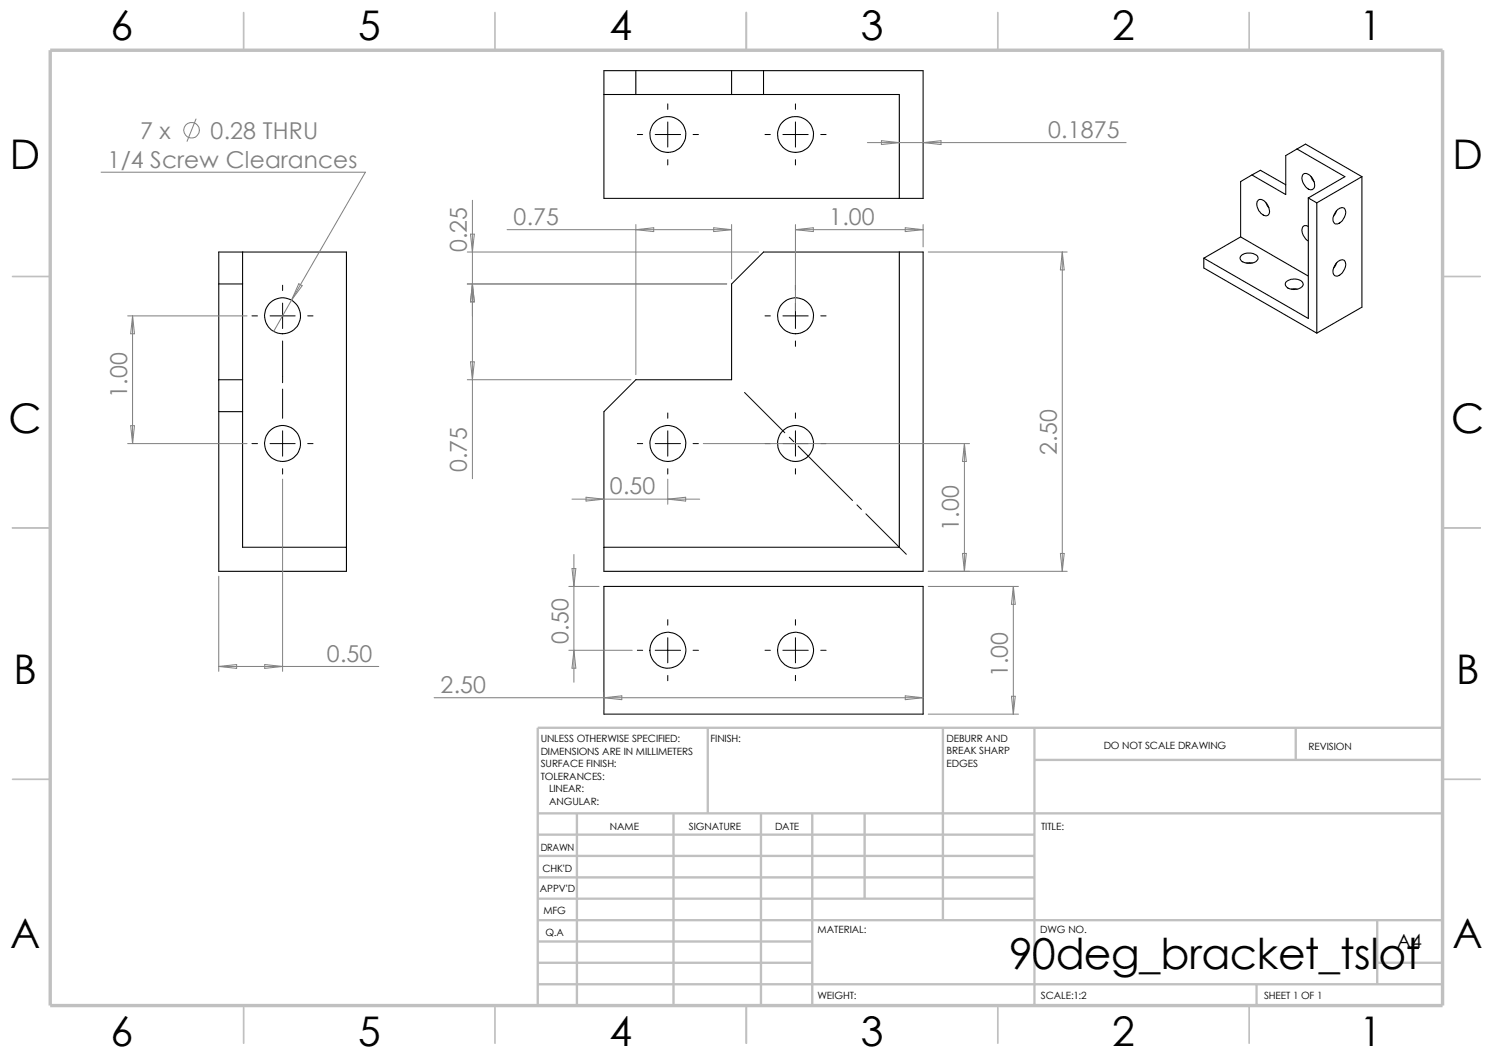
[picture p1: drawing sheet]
<svg xmlns="http://www.w3.org/2000/svg" width="297mm" height="210mm" viewBox="0 0 297 210" stroke-linecap="round" stroke-linejoin="round" font-family="sans-serif">
<g fill="none" stroke="#c0c0c0" stroke-width=".34">
<path d="M48.5 2.5v7.5M98.5 2.5v7.5M148.5 2.5v7.5M198.5 2.5v7.5M248.5 2.5v7.5M2.5 55h7.5M287 55h7.5M2.5 105h7.5M287 105h7.5M2.5 155h7.5M287 155h7.5M48.5 200v7.5"/>
<path d="M98.5 200v7.5M148.5 200v7.5M198.5 200v7.5M248.5 200v7.5"/>
</g>
<g fill="none" stroke="#c0c0c0" stroke-width=".47">
<path d="M140.8 144.7v17.1M187.6 144.7v38.3M205.8 144.7v55.3M205.8 151.1h81.2M257.8 144.7v6.4M287 144.7h-180v55.3M107 170.2h98.8M107 174.5h98.8M107 178.7h98.8M107 161.8h180M107 166h98.8M114.8 161.8v38.2"/>
<path d="M134 161.8v38.2M151.4 161.8v38.2M161.6 161.8v38.2M172 161.8v16.9M107 183h180M107 195.7h180M107 191.5h54.6M107 187.2h54.6M250 195.7v4.3M274 191.5h13M274 183v12.7"/>
</g>
<path d="M10 10h277v190h-277z" fill="none" stroke="#c0c0c0" stroke-width=".68" stroke-linecap="butt"/>
<g fill="none" stroke="#000" stroke-width=".21">
<path d="M120.1 14.1h63.5v25.4h-63.5zM120.1 18.8h58.8v20.7M126.5 14.1v4.7M145.5 14.1v4.7M151.9 14.1v4.7M249 34.8l-2.2 1.3v11M249 34.8l1.7-.9 5.1 2.8M250.3 39.8a1.45 1.45 0 0 1 1.8 .9l.2 .4a1.14 1.14 0 0 1-.4 1.8 2.25 2.25 0 0 1-1.7-3zM258 29.6l9.5 5.5-7.2 4.3M258 29.6l1.7-.9 11.2 6.4M258 29.6l-2.2 1.3v7.8l-6.8-3.9M259.2 34.7a1.22 1.22 0 0 1 1.8 .6l.1 .2a1.56 1.56 0 0 1 0 2.2 2.25 2.25 0 0 1-2.1-2.4z"/>
<path d="M260.3 39.4l1.7 .9M260.3 39.4v23.9l-20.8-11.9M260.8 35.1l.6 1.1M270.9 35.1l-8.9 5.2M270.9 35.1v26l-8.9 5.2M43.5 50.1h25.4v63.5h-25.4zM43.5 56.5h4.8M48.3 50.1v58.7h20.6M178.9 50.1v58.7h-58.8M239.5 51.4v1.9l22.5 13M246.8 47.1l13.5 7.8M246.8 47.1l-7.3 4.3"/>
<path d="M246.8 50.9a2.52 2.52 0 0 1 3.4 .1 1.08 1.08 0 0 1-1.2 1.3l-.5 .1a1.46 1.46 0 0 1-1.8-1.2zM247.9 52.3h1.2M251.8 40.3l.6 1M255.8 56.1a2.46 2.46 0 0 1 3.4 .1 .99 .99 0 0 1-1 1.3 1.9 1.9 0 0 1-2.5-1zM256.9 57.5h1.2M260.3 45a.82 .82 0 0 0-1.1 .1 .82 .82 0 0 0-.2 1l.6 1.3 .7 .5M262 40.3v26M265.9 41.9l-.6 1.1M265.9 52.3l-.6 1M266 52.2a.97 .97 0 0 1 1.6-.2 2.4 2.4 0 0 1-1.8 2.9 1.12 1.12 0 0 1-.4-1.8zM266 41.8a.97 .97 0 0 1 1.6-.1 2.4 2.4 0 0 1-1.8 2.8 1.12 1.12 0 0 1-.4-1.7zM43.5 75.5h4.8"/>
<path d="M43.5 81.9h4.8M120.1 81.9l6.4-6.4h19v-19l6.4-6.4h31.7v63.5h-63.5zM120.1 116.6h63.5v25.4h-63.5z"/>
<circle cx="132.9" cy="26.7" r="3.6"/>
<circle cx="158.3" cy="26.7" r="3.6"/>
<circle cx="56.2" cy="62.8" r="3.6"/>
<circle cx="158.3" cy="62.8" r="3.6"/>
<circle cx="56.2" cy="88.2" r="3.6"/>
<circle cx="132.9" cy="88.2" r="3.6"/>
<circle cx="158.3" cy="88.2" r="3.6"/>
<circle cx="132.9" cy="129.3" r="3.6"/>
<circle cx="158.3" cy="129.3" r="3.6"/>
</g>
<g fill="none" stroke="#000" stroke-width=".2">
<path d="M126.8 26.8h1M130.3 26.8h5.1M132.8 20.7v1.1M132.8 24.3v5M132.8 31.7v1.1M137.9 26.8h1M152.2 26.8h1M155.7 26.8h5.1M158.2 20.7v1.1M158.2 24.3v5M158.2 31.7v1.1M163.3 26.8h1"/>
<path d="M56.2 56.7v1.1M158.2 56.7v1.1M50.1 62.8h1.1M53.7 62.8h5M56.2 60.3v5M56.2 67.8v8.3M56.2 77.4v5.8M61.2 62.8h1.1M148.1 78.1l8 8M152.2 62.8h1M155.7 62.8h5.1M158.2 60.3v5"/>
<path d="M158.2 67.8v1.1M163.3 62.8h1M50.1 88.2h1.1M53.7 88.2h5M56.2 85.7v5M56.2 93.2v1.1M61.2 88.2h1.1M126.8 88.2h1M130.3 88.2h5.1M132.8 82.1v1.1M132.8 85.7v5M132.8 93.2v1.1"/>
<path d="M137.9 88.2h1M152.2 88.2h1M155.7 88.2h5.1M157 87l.9 .8M158.2 82.1v1.1M158.2 85.7v5M158.2 93.2v1.1M158.8 88.7l10.8 10.8M163.3 88.2h1M170.5 100.4l.9 .9M172.3 102.2l8 8M126.8 129.3h1"/>
<path d="M130.3 129.3h5.1M132.8 123.2v1.1M132.8 126.8v5M132.8 134.3v1.1M137.9 129.3h1M152.2 129.3h1M155.7 129.3h5.1M158.2 123.2v1.1M158.2 126.8v5M158.2 134.3v1.1M163.3 129.3h1"/>
</g>
<g fill="none" stroke="#808080" stroke-width=".2">
<path d="M20.1 34.2h52.6l-14.7 25.5M39 23.7l-1.8 4.4M94 39.8v55.4M172.6 28.4h51.4M175.3 28l3.6 .4-3.6 .3zM183.6 28.4l3.6-.4v.7zM58 59.7l-3.6 6.2M59.4 56.4l.7 .4-2.1 2.9zM93 50.1h57.9M93 56.5h51.6M93.6 46.6h.8l-.4 3.5zM94 56.5l.4 3.5h-.8z"/>
<path d="M100.9 45.7h44.6M126.5 44.7v29.8M126.5 45.7l3.5-.4v.8zM142 45.3l3.5 .4-3.5 .4zM145.5 44.7v10.8M158.2 45.7h25.4M158.2 45.7l3.6-.4v.8zM158.2 44.7v17.1M180.1 45.3l3.5 .4-3.5 .4zM183.6 44.7v4.4M184.7 50.1h27.6M211.3 50.1l.4 3.6h-.8z"/>
<path d="M211.3 50.1v63.5M25.4 62.8h23.7M26.4 62.8l.4 3.6h-.8zM26.4 62.8v25.4M93 75.5h32.5M93.6 72h.8l-.4 3.5zM25.4 88.2h23.7M26 84.7h.8l-.4 3.5zM56.2 95.3v38.2M113.8 99.3h25.4M116.6 98.9l3.5 .4-3.5 .4zM132.8 95.3v5"/>
<path d="M132.8 99.3l3.6-.4v.8zM139.9 88.2h53M191.9 88.2l.3 3.6h-.7zM191.9 88.2v25.4M43.5 114.6v18.9M113.2 116.6h6M113.8 113.1h.8l-.4 3.5zM114.2 110.3v25.4M184.7 113.6h27.6M184.7 116.6h17.9M191.5 110.1h.7l-.3 3.5zM201.6 116.6l.4 3.6h-.8z"/>
<path d="M201.6 116.6v25.4M210.9 110.1h.8l-.4 3.5zM43.5 132.5h31.9M43.5 132.5l3.6-.3v.7zM52.7 132.2l3.5 .3-3.5 .4zM86.4 138.8h97.2M113.2 129.3h12.6M114.2 129.3l.4 3.6h-.8zM120.1 137.8v3.2M120.1 138.8l3.6-.4v.7zM180.1 138.4l3.5 .4-3.5 .3zM201.2 138.5h.8l-.4 3.5z"/>
<path d="M184.7 142h17.9"/>
<circle cx="38.1" cy="25.9" r="1.56"/>
</g>
<text font-size="8.5" x="200.8" y="192.7">90deg_bracket_tslot</text>
<g font-size="8.1">
<text x="22" y="8">6</text>
<text x="71.2" y="8">5</text>
<text x="121.2" y="8">4</text>
<text x="171.2" y="8">3</text>
<text x="221.2" y="8">2</text>
<text x="270.5" y="8">1</text>
<text x="1.9" y="33.6">D</text>
<text x="288.9" y="33.6">D</text>
<text x="1.7" y="86.1">C</text>
<text x="288.7" y="86.1">C</text>
<text x="2.7" y="136.1">B</text>
<text x="289.7" y="136.1">B</text>
<text x="2" y="188.6">A</text>
<text x="289" y="188.6">A</text>
<text x="22" y="207.9">6</text>
<text x="71.2" y="207.9">5</text>
<text x="121.2" y="207.9">4</text>
<text x="171.2" y="207.9">3</text>
<text x="221.2" y="207.9">2</text>
<text x="270.5" y="207.9">1</text>
</g>
<g font-size="4.6" fill="#808080">
<text x="27.9" y="27.7">7 x</text>
<text x="41.9" y="27.7">0.28 THRU</text>
<text x="208.5" y="27.4">0.1875</text>
<text x="21.4" y="33.3">1/4 Screw Clearances</text>
<text x="102.2" y="44.7">0.75</text>
<text x="165" y="44.7">1.00</text>
<text x="92.9" y="50.2" transform="rotate(-90 92.9 50.2)">0.25</text>
<text x="25.3" y="79.1" transform="rotate(-90 25.3 79.1)">1.00</text>
<text x="92.9" y="93.9" transform="rotate(-90 92.9 93.9)">0.75</text>
<text x="210.2" y="90.5" transform="rotate(-90 210.2 90.5)">2.50</text>
<text x="121.3" y="98.3">0.50</text>
<text x="190.8" y="105.5" transform="rotate(-90 190.8 105.5)">1.00</text>
<text x="65" y="131.6">0.50</text>
<text x="113.1" y="128" transform="rotate(-90 113.1 128)">0.50</text>
<text x="87.6" y="137.8">2.50</text>
<text x="200.5" y="134.7" transform="rotate(-90 200.5 134.7)">1.00</text>
</g>
<text font-size="3.9" x="277.9" y="188.5">A4</text>
<g font-size="2">
<text x="107.6" y="147.6">UNLESS OTHERWISE SPECIFIED:</text>
<text x="141.4" y="147.6">FINISH:</text>
<text x="188.3" y="147.5">DEBURR AND</text>
<text x="219.6" y="149">DO NOT SCALE DRAWING</text>
<text x="260.3" y="149.2">REVISION</text>
<text x="107.6" y="155.1">TOLERANCES:</text>
<text x="107.6" y="150.1">DIMENSIONS ARE IN MILLIMETERS</text>
<text x="107.6" y="152.6">SURFACE FINISH:</text>
<text x="188.3" y="152.5">EDGES</text>
<text x="188.3" y="150">BREAK SHARP</text>
<text x="109.2" y="157.6">LINEAR:</text>
<text x="109.2" y="160.1">ANGULAR:</text>
<text x="121.3" y="165.1">NAME</text>
<text x="137" y="165">SIGNATURE</text>
<text x="154.2" y="165">DATE</text>
<text x="207.1" y="165">TITLE:</text>
<text x="107.6" y="169.2">DRAWN</text>
<text x="107.9" y="173.4">CHK'D</text>
<text x="107.4" y="177.5">APPV'D</text>
<text x="108.1" y="181.8">MFG</text>
<text x="162.6" y="185.5">MATERIAL:</text>
<text x="206.9" y="185.5">DWG NO.</text>
<text x="108.5" y="186.1">Q.A</text>
<text x="162.6" y="198.6">WEIGHT:</text>
<text x="207.1" y="198.6">SCALE:1:2</text>
<text x="251.5" y="198.6">SHEET 1 OF 1</text>
</g>
</svg>
